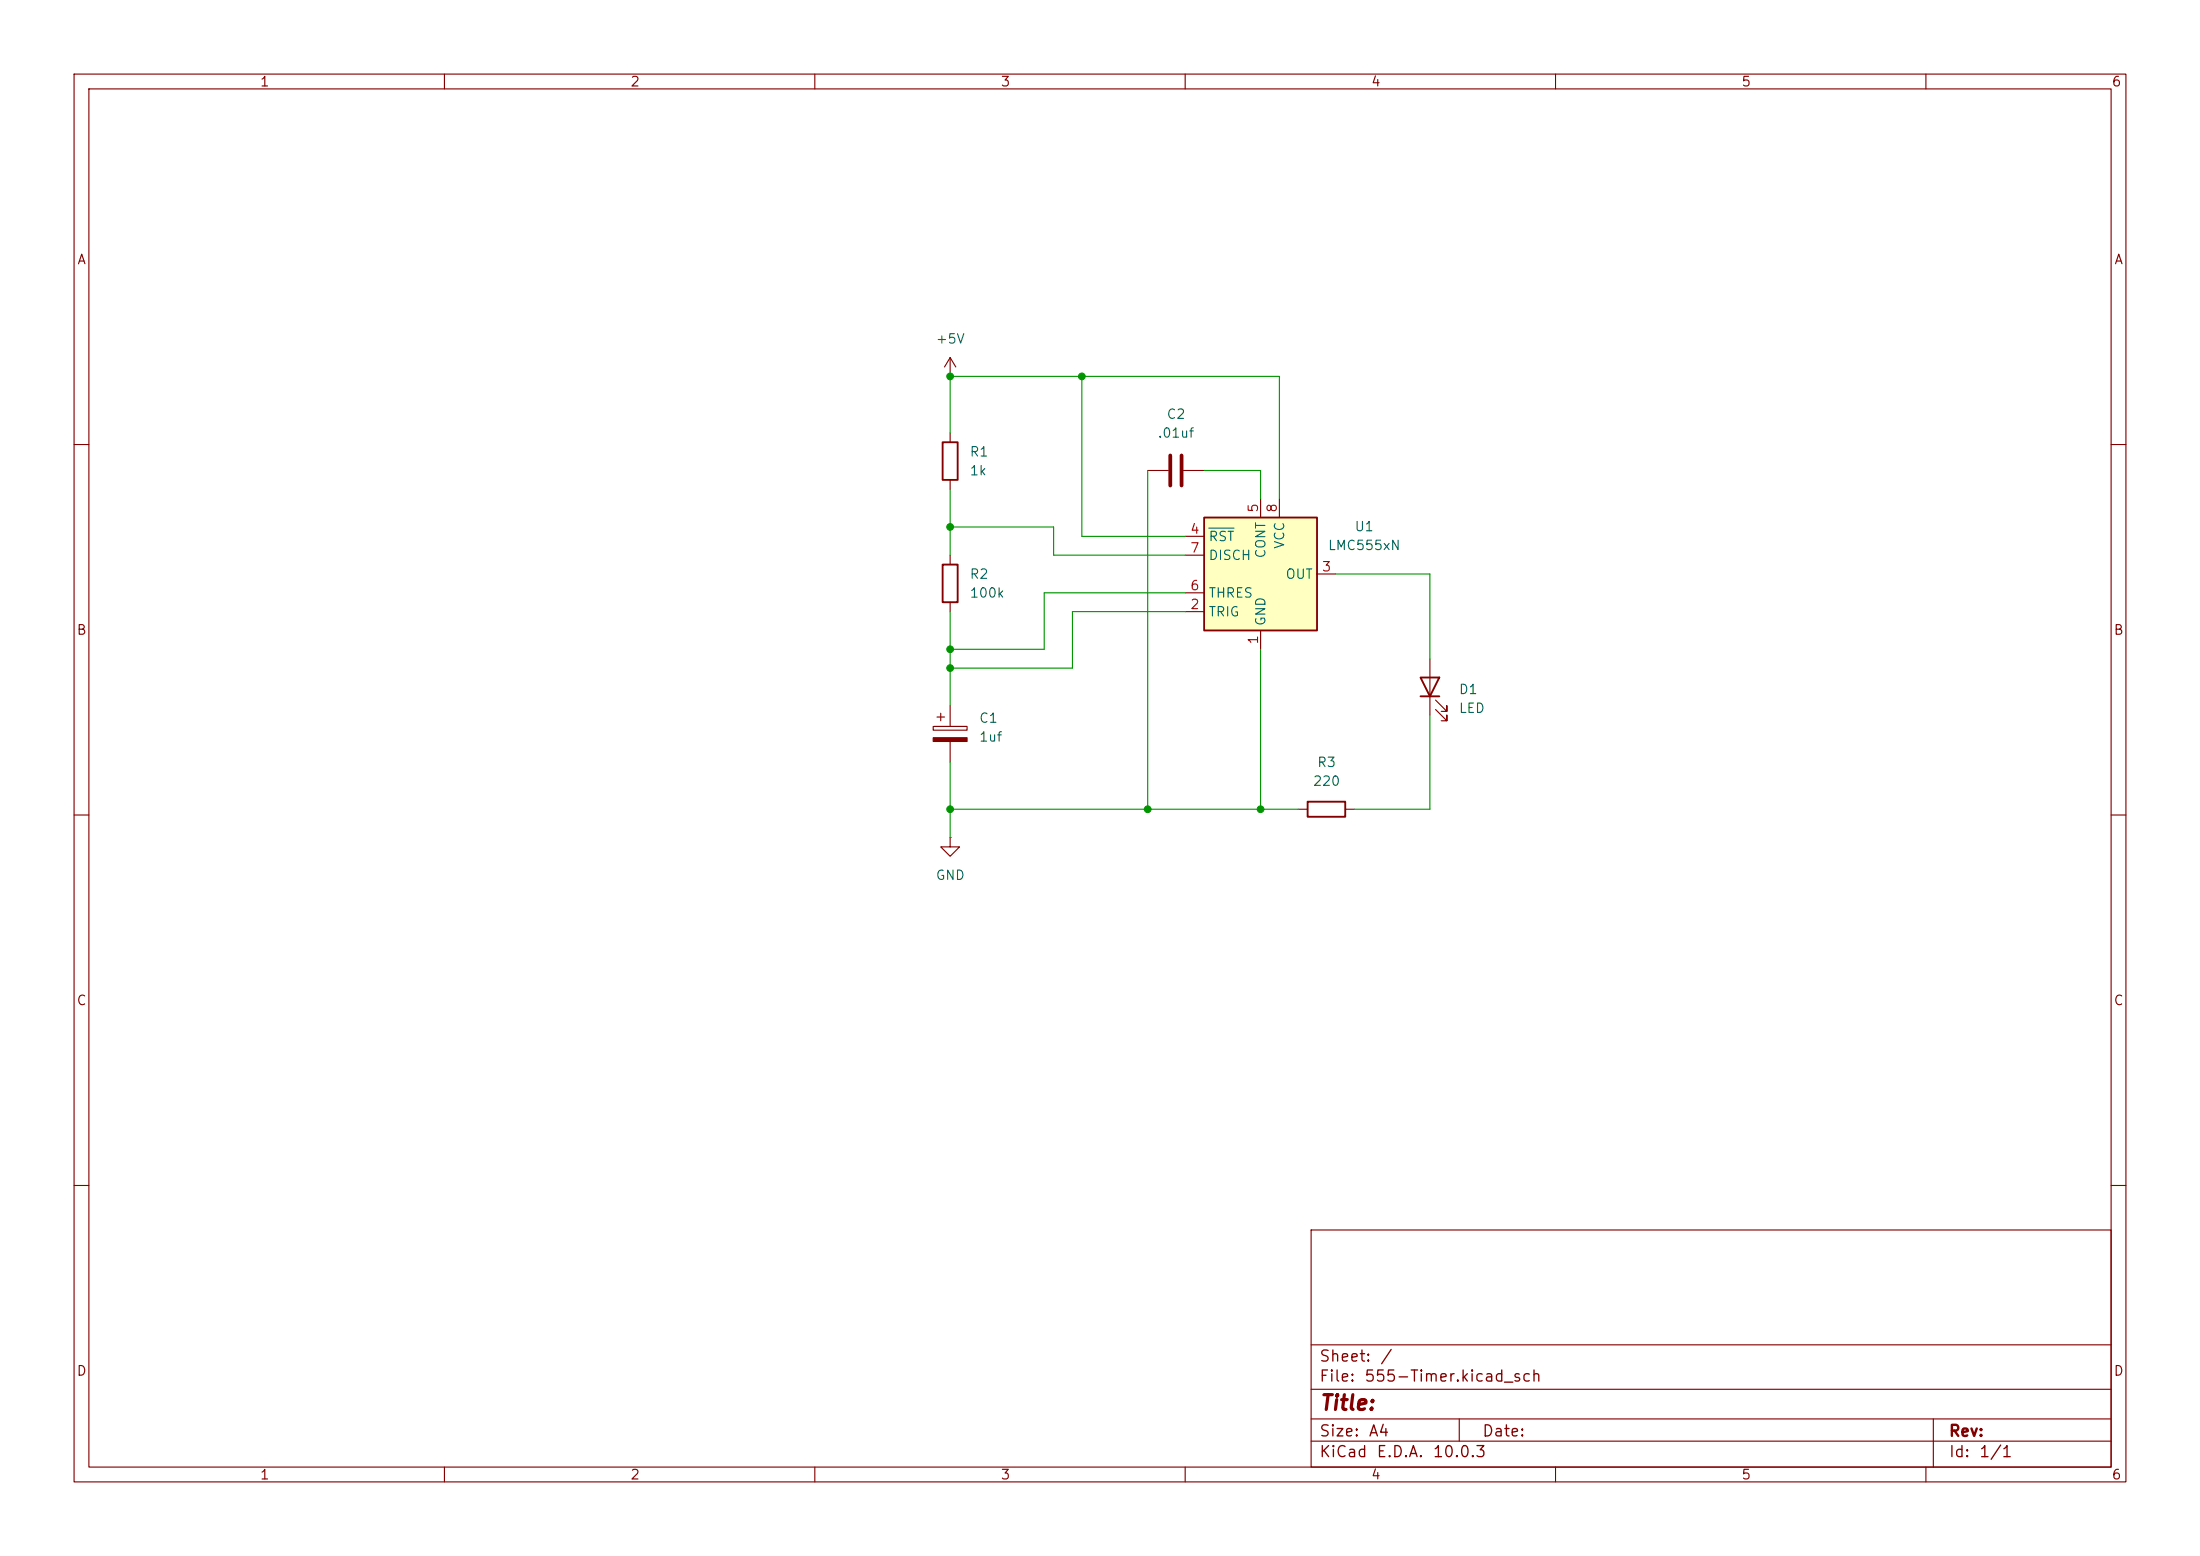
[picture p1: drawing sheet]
<svg xmlns="http://www.w3.org/2000/svg" width="297mm" height="210mm" viewBox="0 0 297 210" stroke-linecap="round" stroke-linejoin="round" font-family="sans-serif">
<g fill="none" stroke="#840000" stroke-width=".15">
<path d="M10 10h277v190h-277zM12 12h273v186h-273zM60 10v2M110 10v2M160 10v2M210 10v2M260 10v2M128.3 50.8h.1M128.3 48.3v2.5M128.3 58.4v1.3M128.3 48.3l-.8 1.2M128.3 48.3l.7 1.2"/>
<path d="M10 60h2M128.3 64.8v1.2M128.3 74.9v1.3M154.9 63.5h2.8M159.8 63.5h2.8M285 60h2M126 98h4.6v.6h-4.6zM126.5 96.8h1M127 96.3v1M128.3 81.3v1.3M128.3 95.3v2.7M193 88.9v7.6"/>
<path d="M193.8 95.8l1.5 1.5v-.8v.8h-.7M193.8 94.5l1.5 1.5v-.7v.7h-.7M10 110h2M128.3 113v1.3h1.2l-1.2 1.3-1.3-1.3h1.3M128.3 113h.1M128.3 100.1v2.8M175.3 109.2h1.2M181.6 109.2h1.3M285 110h2M10 160h2M177 166h108v32h-108zM285 160h2"/>
<path d="M60 198v2M110 198v2M160 198v2M177 194.5h108M177 191.5h108M177 187.5h108M177 181.5h108M197 191.5v3M210 198v2M260 198v2M261 191.5v6.5"/>
</g>
<path d="M127.3 59.7h2v5.1h-2zM127.3 76.2h2v5.1h-2zM191.8 91.4h2.5l-1.3 2.6zM191.8 94h2.5M176.5 108.2h5.1v2h-5.1z" fill="none" stroke="#840000" stroke-width=".25"/>
<path d="M158 61.5v4M159.5 61.5v4" fill="none" stroke="#840000" stroke-width=".51"/>
<path d="M126 99.6h4.6v.5h-4.6z" fill="#840000" stroke="#840000" stroke-width=".15"/>
<path d="M162.6 69.9h15.2v15.2h-15.2z" fill="#ffffc2"/>
<path d="M162.6 69.9h15.2v15.2h-15.2z" fill="none" stroke="#840000" stroke-width=".25"/>
<path d="M160 72.4h2.6M160 74.9h2.6M170.2 67.3v2.6M172.7 67.3v2.6M177.8 77.5h2.5M160 82.6h2.6M160 80h2.6M170.2 85.1v2.5" fill="none" stroke="#840000" stroke-width=".15"/>
<path d="M163.2 71.3h3.4" fill="none" stroke="#006464" stroke-width=".15"/>
<g fill="none" stroke="#009600" stroke-width=".15">
<path d="M128.3 58.4v-7.6h44.4v16.5M146 50.8v21.6h14M128.3 66v8.9M128.3 71.1h13.9v3.8h17.8M154.9 63.5v45.7M162.6 63.5h7.6v3.8M180.3 77.5h12.7v11.4M128.3 82.6v12.7M160 82.6h-15.2v7.6h-16.5M160 80h-19v7.6h-12.7M170.2 87.6v21.6M193 96.5v12.7h-10.1"/>
<path d="M128.3 102.9v10.1M128.3 109.2h47"/>
</g>
<g fill="#009600" stroke="#009600" stroke-width=".14">
<circle cx="128.3" cy="71.1" r=".46"/>
<circle cx="128.3" cy="50.8" r=".46"/>
<circle cx="128.3" cy="90.2" r=".46"/>
<circle cx="146" cy="50.8" r=".46"/>
<circle cx="128.3" cy="87.6" r=".46"/>
<circle cx="170.2" cy="109.2" r=".46"/>
<circle cx="128.3" cy="109.2" r=".46"/>
<circle cx="154.9" cy="109.2" r=".46"/>
</g>
<text font-size="2" fill="#840000" x="178" y="190.8">Title:</text>
<g font-size="1.5" fill="#840000">
<text x="178" y="184.2">Sheet:</text>
<text x="186.2" y="184.2">/</text>
<text x="178" y="186.9">File:</text>
<text x="184.1" y="186.9">555-Timer.kicad_sch</text>
<text x="178" y="197.1">KiCad</text>
<text x="178" y="194.3">Size:</text>
<text x="184.7" y="194.3">A4</text>
<text x="185.7" y="197.1">E.D.A.</text>
<text x="193.3" y="197.1">10.0.3</text>
<text x="200" y="194.3">Date:</text>
<text x="263" y="194.3">Rev:</text>
<text x="263" y="197.1">Id:</text>
<text x="267.1" y="197.1">1/1</text>
</g>
<g font-size="1.3" fill="#840000">
<text x="35" y="12">1</text>
<text x="85" y="12">2</text>
<text x="135" y="12">3</text>
<text x="185" y="12">4</text>
<text x="235" y="12">5</text>
<text x="285" y="12">6</text>
<text x="10.3" y="36">A</text>
<text x="285.3" y="36">A</text>
<text x="10.3" y="86">B</text>
<text x="285.3" y="86">B</text>
<text x="10.3" y="136">C</text>
<text x="285.3" y="136">C</text>
<text x="10.3" y="186">D</text>
<text x="285.3" y="186">D</text>
<text x="35" y="200">1</text>
<text x="85" y="200">2</text>
<text x="135" y="200">3</text>
<text x="185" y="200">4</text>
<text x="235" y="200">5</text>
<text x="285" y="200">6</text>
</g>
<g font-size="1.3" fill="#006464">
<text x="126.2" y="46.7">+5V</text>
<text x="156.2" y="59.4">.01uf</text>
<text x="157.4" y="56.9">C2</text>
<text x="130.8" y="61.9">R1</text>
<text x="130.8" y="64.5">1k</text>
<text x="163.1" y="73.4">RST</text>
<text x="163.1" y="75.9">DISCH</text>
<text x="171.2" y="75.5" transform="rotate(-90 171.2 75.5)">CONT</text>
<text x="173.7" y="74.2" transform="rotate(-90 173.7 74.2)">VCC</text>
<text x="179.2" y="74.6">LMC555xN</text>
<text x="182.8" y="72">U1</text>
<text x="130.8" y="78.4">R2</text>
<text x="130.8" y="81">100k</text>
<text x="163.1" y="83.5">TRIG</text>
<text x="163.1" y="81">THRES</text>
<text x="173.5" y="78.4">OUT</text>
<text x="171.2" y="84.6" transform="rotate(-90 171.2 84.6)">GND</text>
<text x="196.9" y="94">D1</text>
<text x="132.1" y="97.9">C1</text>
<text x="132.1" y="100.4">1uf</text>
<text x="196.9" y="96.5">LED</text>
<text x="177.2" y="106.4">220</text>
<text x="177.7" y="103.8">R3</text>
<text x="126.2" y="119.1">GND</text>
</g>
<g font-size="1.3" fill="#a90000">
<text x="170.2" y="69.3" transform="rotate(-90 170.2 69.3)">5</text>
<text x="172.7" y="69.3" transform="rotate(-90 172.7 69.3)">8</text>
<text x="160.6" y="72.4">4</text>
<text x="160.6" y="74.9">7</text>
<text x="178.4" y="77.4">3</text>
<text x="160.6" y="82.5">2</text>
<text x="160.6" y="80">6</text>
<text x="170.2" y="87.1" transform="rotate(-90 170.2 87.1)">1</text>
</g>
</svg>
